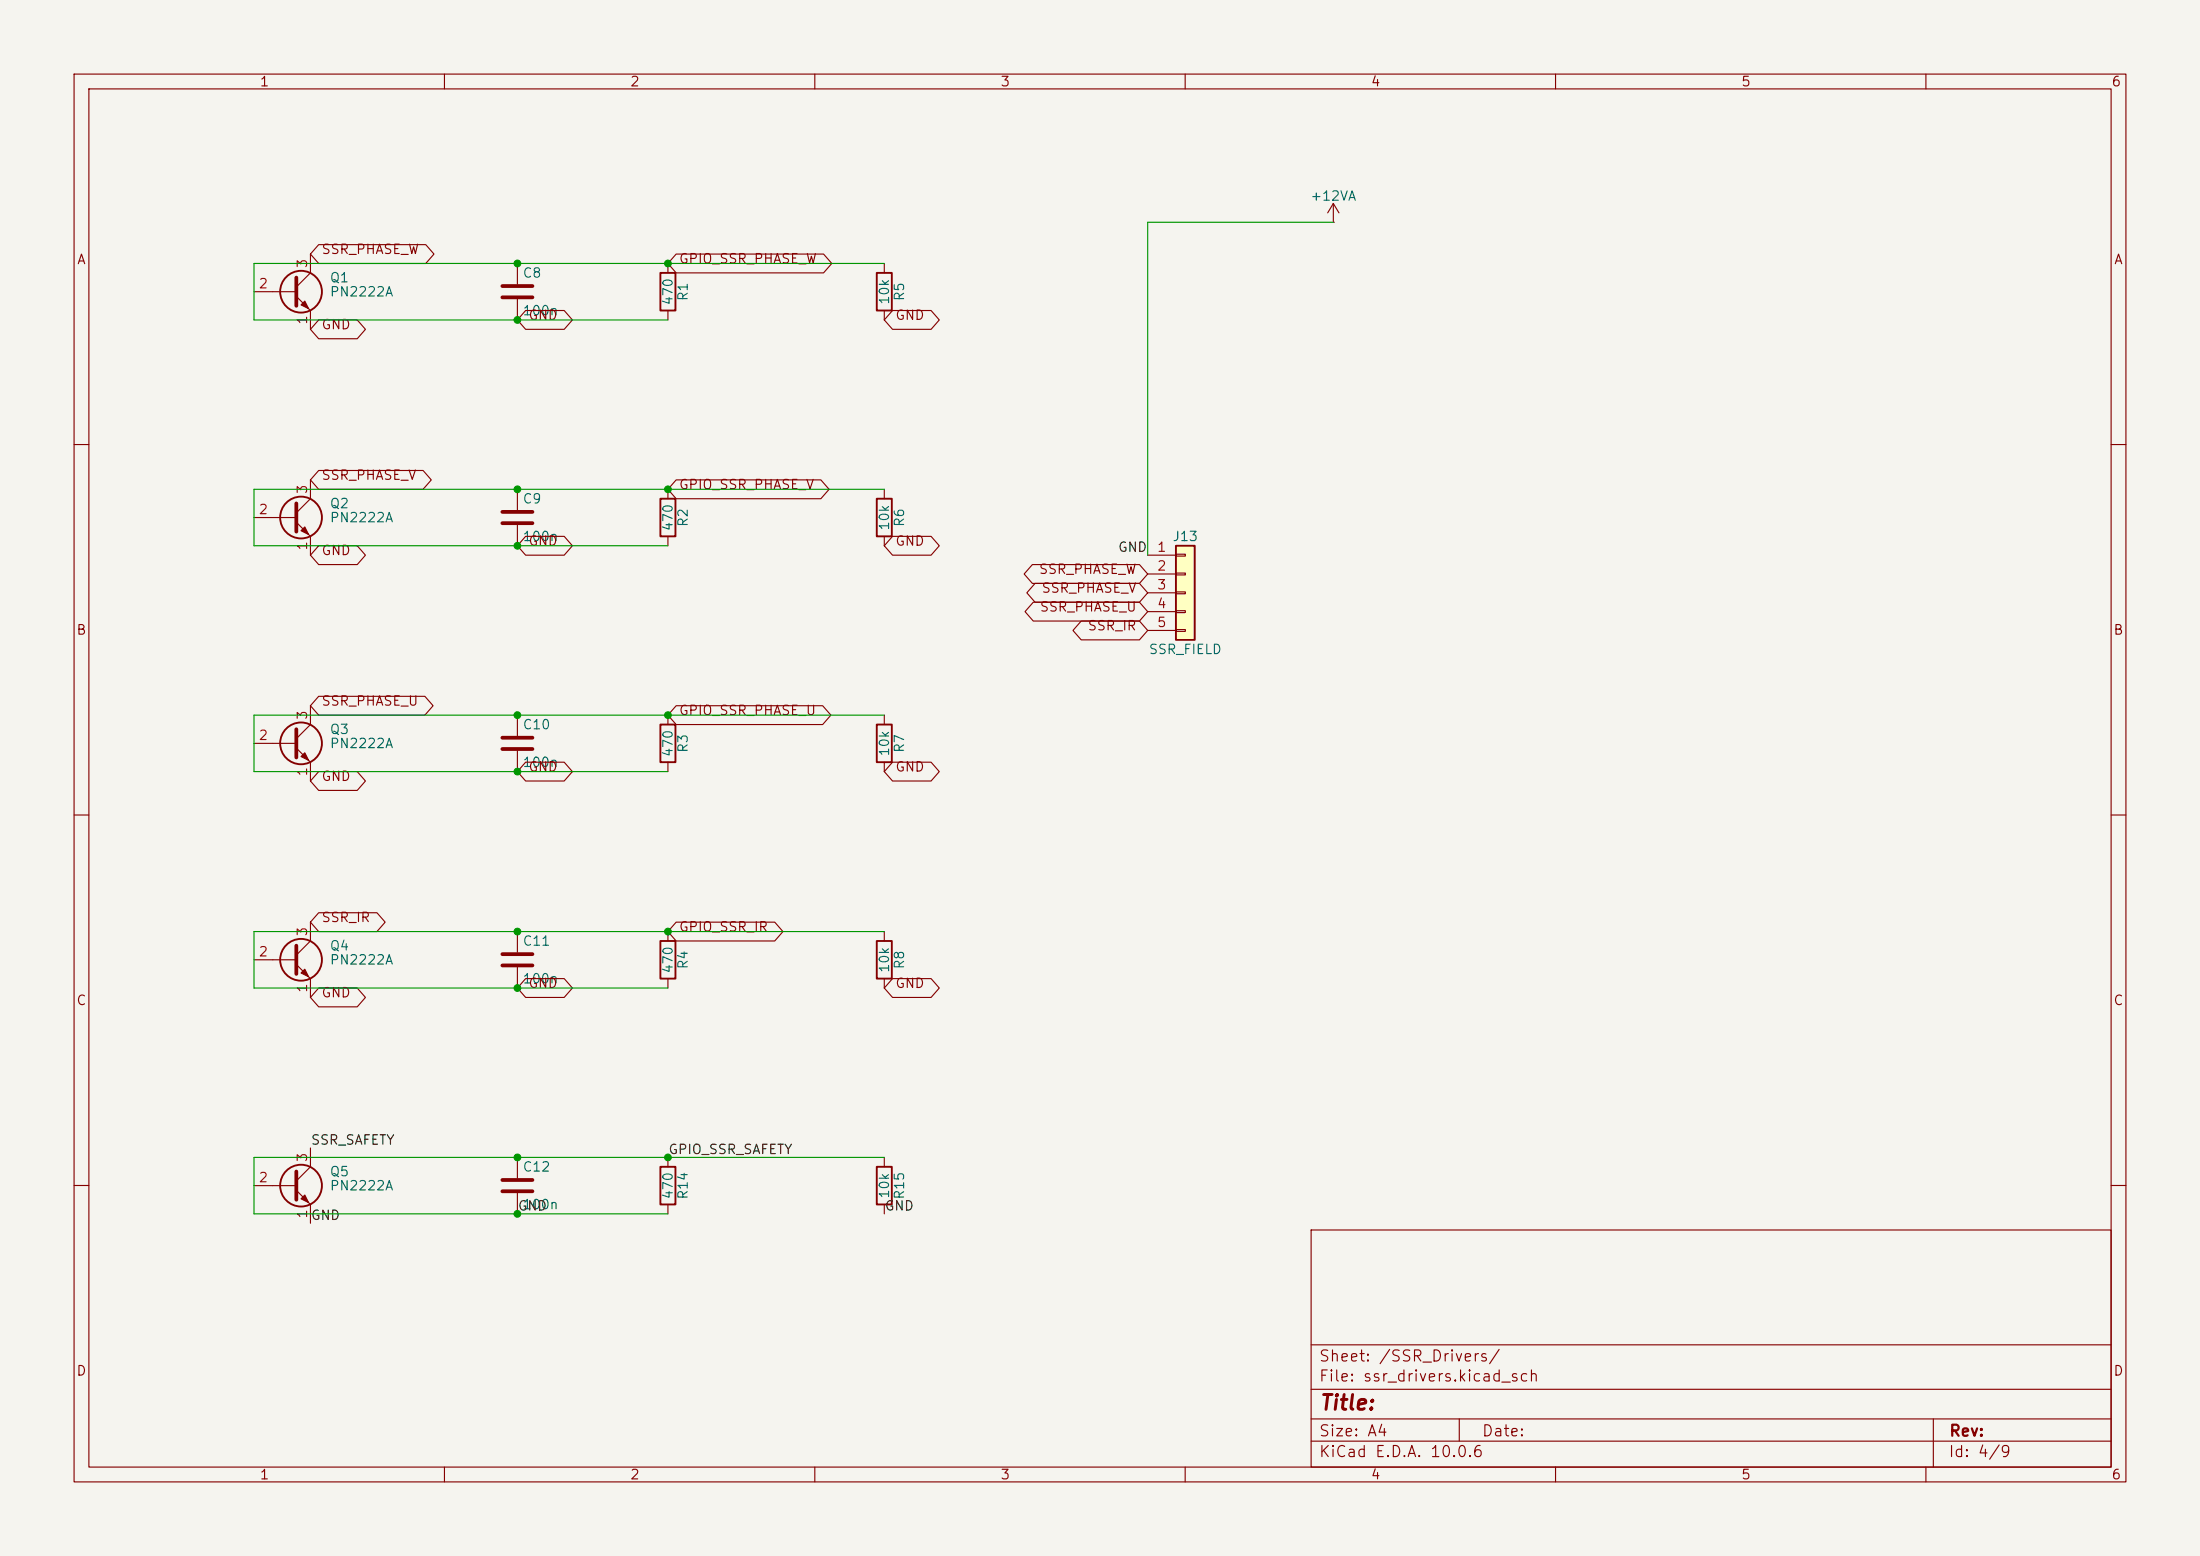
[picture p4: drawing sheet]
<svg xmlns="http://www.w3.org/2000/svg" width="297mm" height="210mm" viewBox="0 0 297 210" stroke-linecap="round" stroke-linejoin="round" font-family="sans-serif">
<path d="M0 0h297v210h-297z" fill="#f5f4ef" stroke="#f5f4ef" stroke-width=".14"/>
<g fill="none" stroke="#840000" stroke-width=".15">
<path d="M10 10h277v190h-277zM12 12h273v186h-273zM60 10v2M110 10v2M160 10v2M210 10v2M260 10v2M34.3 39.4h5.7M41.9 34.3v2.5l-1.9 1.9M69.8 35.6v2.8M90.2 35.6v1.2M180 30h.1"/>
<path d="M180 27.5l-.8 1.2M180 27.5l.8 1.2M180 27.5v2.5M40 40l1.9 1.9v2.6M69.8 40.4v2.8M90.2 41.9v1.3M10 60h2M34.3 69.9h5.7M40 70.5l1.9 1.9v2.5M41.9 64.8v2.5l-1.9 1.9M69.8 66v2.8M69.8 70.9v2.8"/>
<path d="M119.4 66v1.3M119.4 72.4v1.3M285 60h2M41.9 95.3v2.5l-1.9 1.9M69.8 96.5v2.8M90.2 96.5v1.3M119.4 96.5v1.3M10 110h2M34.3 100.3h5.7M40 101l1.9 1.9v2.5M69.8 101.3v2.8M90.2 102.9v1.2"/>
<path d="M119.4 102.9v1.2M285 110h2M34.3 129.5h5.7M40 130.2l1.9 1.9v2.5M41.9 124.5v2.5l-1.9 1.9M69.8 125.7v2.8M69.8 130.6v2.8M90.2 125.7v1.3M90.2 132.1v1.3M119.4 125.7v1.3M119.4 132.1v1.3M41.9 154.9v2.6l-1.9 1.9"/>
<path d="M69.8 156.2v2.8M90.2 156.2v1.3M119.4 156.2v1.3M10 160h2M34.3 160h5.7M40 160.7l1.9 1.9v2.5M69.8 161v2.8M90.2 162.6v1.2M119.4 162.6v1.2M177 166h108v32h-108zM285 160h2M60 198v2"/>
<path d="M110 198v2M160 198v2M177 194.5h108M177 191.5h108M177 187.5h108M177 181.5h108M197 191.5v3M210 198v2M260 198v2M261 191.5v6.5"/>
</g>
<g fill="none" stroke="#840000" stroke-width=".51">
<path d="M40 37.5v3.8M67.8 38.6h4.1M67.8 40.1h4.1M40 67.9v3.9M67.8 69.1h4.1M67.8 70.6h4.1M40 98.4v3.8M67.8 99.6h4.1M67.8 101.1h4.1M40 127.6v3.8M67.8 128.8h4.1M67.8 130.3h4.1"/>
<path d="M40 158.1v3.8M67.8 159.3h4.1M67.8 160.8h4.1"/>
</g>
<g fill="none" stroke="#840000" stroke-width=".25">
<path d="M89.2 36.8h2v5.1h-2zM118.4 67.3h2v5.1h-2zM89.2 97.8h2v5.1h-2zM118.4 97.8h2v5.1h-2zM89.2 127h2v5.1h-2zM118.4 127h2v5.1h-2zM89.2 157.5h2v5.1h-2zM118.4 157.5h2v5.1h-2z"/>
<circle cx="40.6" cy="39.4" r="2.82"/>
<circle cx="40.6" cy="69.8" r="2.82"/>
<circle cx="40.6" cy="100.3" r="2.82"/>
<circle cx="40.6" cy="129.5" r="2.82"/>
<circle cx="40.6" cy="160" r="2.82"/>
</g>
<g fill="#840000" stroke="#840000" stroke-width=".15">
<path d="M40.6 41.1l.5-.5 .6 1.1z"/>
<path d="M40.6 71.6l.5-.5 .6 1z"/>
<path d="M40.6 131.3l.5-.5 .6 1z"/>
<path d="M40.6 102.1l.5-.5 .6 1z"/>
<path d="M40.6 161.8l.5-.5 .6 1z"/>
</g>
<path d="M158.7 73.7h2.6v12.7h-2.6z" fill="#ffffc2"/>
<path d="M118.4 36.8h2v5.1h-2zM89.2 67.3h2v5.1h-2zM158.7 73.7h2.6v12.7h-2.6z" fill="none" stroke="#840000" stroke-width=".25"/>
<g fill="none" stroke="#840000" stroke-width=".15">
<path d="M43 33h14.5l1.1 1.3-1.1 1.3h-14.5l-1.1-1.3zM91.3 34.3h19.9l1.1 1.3-1.1 1.2h-19.9l-1.1-1.2zM119.4 35.6v1.2M43 43.2h5.2l1.1 1.3-1.1 1.2h-5.2l-1.1-1.2zM71 41.9h5.2l1.1 1.3-1.1 1.3h-5.2l-1.2-1.3zM119.4 41.9v1.3M120.5 41.9h5.2l1.1 1.3-1.1 1.3h-5.2l-1.1-1.3zM43 63.5h14.1l1.1 1.3-1.1 1.2h-14.1l-1.1-1.2zM43 73.7h5.2l1.1 1.2-1.1 1.3h-5.2l-1.1-1.3zM71 72.4h5.2l1.1 1.3-1.1 1.2h-5.2l-1.2-1.2zM90.2 66v1.3M90.2 72.4v1.3"/>
<path d="M91.3 64.8h19.5l1.1 1.2-1.1 1.3h-19.5l-1.1-1.3zM120.5 72.4h5.2l1.1 1.3-1.1 1.2h-5.2l-1.1-1.2zM139.4 76.2h14.4l1.1 1.3-1.1 1.2h-14.4l-1.1-1.2zM139.7 78.7h14.1l1.1 1.3-1.1 1.3h-14.1l-1.1-1.3zM154.9 74.9h3.8M154.9 77.5h3.8M158.7 74.8h1.3v.3h-1.3zM158.7 77.3h1.3v.3h-1.3zM158.7 79.9h1.3v.2h-1.3zM43 94h14.4l1.1 1.3-1.1 1.2h-14.4l-1.1-1.2zM91.3 95.2h19.8l1.1 1.3-1.1 1.3h-19.8l-1.1-1.3zM139.5 81.3h14.3l1.1 1.3-1.1 1.2h-14.3l-1.1-1.2z"/>
<path d="M146 83.8h7.8l1.1 1.3-1.1 1.3h-7.8l-1.1-1.3zM154.9 80h3.8M154.9 82.6h3.8M154.9 85.1h3.8M158.7 82.4h1.3v.3h-1.3zM158.7 85h1.3v.2h-1.3zM43 104.1h5.2l1.1 1.3-1.1 1.3h-5.2l-1.1-1.3zM71 102.9h5.2l1.1 1.2-1.1 1.3h-5.2l-1.2-1.3zM120.5 102.9h5.2l1.1 1.2-1.1 1.3h-5.2l-1.1-1.3zM43 123.2h7.9l1.1 1.3-1.1 1.2h-7.9l-1.1-1.2zM43 133.3h5.2l1.1 1.3-1.1 1.3h-5.2l-1.1-1.3zM71 132.1h5.2l1.1 1.3-1.1 1.2h-5.2l-1.2-1.2z"/>
<path d="M91.3 124.5h13.3l1.1 1.2-1.1 1.3h-13.3l-1.1-1.3zM120.5 132.1h5.2l1.1 1.3-1.1 1.2h-5.2l-1.1-1.2z"/>
</g>
<path d="M119.4 35.6h-85.1v7.6h55.9M180 30h-25.1v44.9M119.4 66h-85.1v7.7h55.9M119.4 96.5h-85.1v7.6h55.9M119.4 125.7h-85.1v7.7h55.9M119.4 156.2h-85.1v7.6h55.9" fill="none" stroke="#009600" stroke-width=".15"/>
<g fill="#009600" stroke="#009600" stroke-width=".14">
<circle cx="90.2" cy="66" r=".46"/>
<circle cx="69.8" cy="66" r=".46"/>
<circle cx="90.2" cy="35.6" r=".46"/>
<circle cx="69.8" cy="35.6" r=".46"/>
<circle cx="69.8" cy="73.7" r=".46"/>
<circle cx="69.8" cy="43.2" r=".46"/>
<circle cx="90.2" cy="125.7" r=".46"/>
<circle cx="69.8" cy="125.7" r=".46"/>
<circle cx="69.8" cy="163.8" r=".46"/>
<circle cx="90.2" cy="156.2" r=".46"/>
<circle cx="69.8" cy="156.2" r=".46"/>
<circle cx="69.8" cy="133.4" r=".46"/>
<circle cx="69.8" cy="104.1" r=".46"/>
<circle cx="90.2" cy="96.5" r=".46"/>
<circle cx="69.8" cy="96.5" r=".46"/>
</g>
<text font-size="2" fill="#840000" x="178" y="190.8">Title:</text>
<g font-size="1.5" fill="#840000">
<text x="178" y="184.1">Sheet: /SSR_Drivers/</text>
<text x="178" y="186.8">File: ssr_drivers.kicad_sch</text>
<text x="178" y="197">KiCad E.D.A. 10.0.6</text>
<text x="178" y="194.2">Size: A4</text>
<text x="200" y="194.2">Date:</text>
<text x="263" y="197">Id: 4/9</text>
<text x="263" y="194.2">Rev:</text>
</g>
<g font-size="1.3" fill="#840000">
<text x="35" y="12">1</text>
<text x="85" y="12">2</text>
<text x="135" y="12">3</text>
<text x="185" y="12">4</text>
<text x="235" y="12">5</text>
<text x="285" y="12">6</text>
<text x="10.3" y="36">A</text>
<text x="43.3" y="34.6">SSR_PHASE_W</text>
<text x="91.6" y="35.9">GPIO_SSR_PHASE_W</text>
<text x="285.3" y="36">A</text>
<text x="43.3" y="44.8">GND</text>
<text x="71.3" y="43.5">GND</text>
<text x="120.8" y="43.5">GND</text>
<text x="43.3" y="65.1">SSR_PHASE_V</text>
<text x="91.6" y="66.4">GPIO_SSR_PHASE_V</text>
<text x="43.3" y="75.2">GND</text>
<text x="71.3" y="74">GND</text>
<text x="120.8" y="74">GND</text>
<text x="140.2" y="77.8">SSR_PHASE_W</text>
<text x="140.3" y="82.9">SSR_PHASE_U</text>
<text x="140.5" y="80.3">SSR_PHASE_V</text>
<text x="10.2" y="86">B</text>
<text x="146.8" y="85.4">SSR_IR</text>
<text x="285.2" y="86">B</text>
<text x="43.3" y="95.6">SSR_PHASE_U</text>
<text x="91.6" y="96.8">GPIO_SSR_PHASE_U</text>
<text x="43.3" y="105.7">GND</text>
<text x="71.3" y="104.5">GND</text>
<text x="120.8" y="104.5">GND</text>
<text x="43.3" y="124.8">SSR_IR</text>
<text x="91.6" y="126">GPIO_SSR_IR</text>
<text x="10.2" y="136">C</text>
<text x="43.3" y="134.9">GND</text>
<text x="71.3" y="133.7">GND</text>
<text x="120.8" y="133.7">GND</text>
<text x="285.2" y="136">C</text>
<text x="10.2" y="186">D</text>
<text x="285.2" y="186">D</text>
<text x="35" y="200">1</text>
<text x="85" y="200">2</text>
<text x="135" y="200">3</text>
<text x="185" y="200">4</text>
<text x="235" y="200">5</text>
<text x="285" y="200">6</text>
</g>
<g font-size="1.3" fill="#006464">
<text x="176.8" y="27.4">+12VA</text>
<text x="44.4" y="38.4">Q1</text>
<text x="44.4" y="40.3">PN2222A</text>
<text x="70.5" y="37.8">C8</text>
<text x="91.1" y="41.3" transform="rotate(-90 91.1 41.3)">470</text>
<text x="93.2" y="40.7" transform="rotate(-90 93.2 40.7)">R1</text>
<text x="120.3" y="41.2" transform="rotate(-90 120.3 41.2)">10k</text>
<text x="122.4" y="40.7" transform="rotate(-90 122.4 40.7)">R5</text>
<text x="70.5" y="42.9">100n</text>
<text x="44.4" y="68.9">Q2</text>
<text x="44.4" y="70.8">PN2222A</text>
<text x="70.5" y="68.3">C9</text>
<text x="91.1" y="71.8" transform="rotate(-90 91.1 71.8)">470</text>
<text x="93.2" y="71.2" transform="rotate(-90 93.2 71.2)">R2</text>
<text x="120.3" y="71.7" transform="rotate(-90 120.3 71.7)">10k</text>
<text x="122.4" y="71.2" transform="rotate(-90 122.4 71.2)">R6</text>
<text x="70.5" y="73.4">100n</text>
<text x="158.2" y="73.4">J13</text>
<text x="155" y="88.6">SSR_FIELD</text>
<text x="44.4" y="99.4">Q3</text>
<text x="44.4" y="101.3">PN2222A</text>
<text x="70.5" y="98.8">C10</text>
<text x="93.2" y="101.7" transform="rotate(-90 93.2 101.7)">R3</text>
<text x="122.4" y="101.7" transform="rotate(-90 122.4 101.7)">R7</text>
<text x="70.5" y="103.8">100n</text>
<text x="91.1" y="102.3" transform="rotate(-90 91.1 102.3)">470</text>
<text x="120.3" y="102.2" transform="rotate(-90 120.3 102.2)">10k</text>
<text x="44.4" y="128.6">Q4</text>
<text x="44.4" y="130.5">PN2222A</text>
<text x="70.5" y="128">C11</text>
<text x="91.1" y="131.5" transform="rotate(-90 91.1 131.5)">470</text>
<text x="93.2" y="130.9" transform="rotate(-90 93.2 130.9)">R4</text>
<text x="120.3" y="131.4" transform="rotate(-90 120.3 131.4)">10k</text>
<text x="122.4" y="130.9" transform="rotate(-90 122.4 130.9)">R8</text>
<text x="70.5" y="133">100n</text>
<text x="44.4" y="159.1">Q5</text>
<text x="44.4" y="161">PN2222A</text>
<text x="70.5" y="158.4">C12</text>
<text x="91.1" y="162" transform="rotate(-90 91.1 162)">470</text>
<text x="93.2" y="162" transform="rotate(-90 93.2 162)">R14</text>
<text x="120.3" y="161.9" transform="rotate(-90 120.3 161.9)">10k</text>
<text x="122.4" y="162" transform="rotate(-90 122.4 162)">R15</text>
<text x="70.5" y="163.5">100n</text>
</g>
<g font-size="1.3" fill="#a90000">
<text x="34.8" y="39.2">2</text>
<text x="41.8" y="36.3" transform="rotate(-90 41.8 36.3)">3</text>
<text x="41.8" y="43.9" transform="rotate(-90 41.8 43.9)">1</text>
<text x="34.8" y="69.7">2</text>
<text x="41.8" y="66.8" transform="rotate(-90 41.8 66.8)">3</text>
<text x="41.8" y="74.4" transform="rotate(-90 41.8 74.4)">1</text>
<text x="156.1" y="74.8">1</text>
<text x="156.1" y="77.3">2</text>
<text x="156.1" y="79.9">3</text>
<text x="156.1" y="82.4">4</text>
<text x="156.1" y="85">5</text>
<text x="34.8" y="100.2">2</text>
<text x="41.8" y="97.3" transform="rotate(-90 41.8 97.3)">3</text>
<text x="41.8" y="104.9" transform="rotate(-90 41.8 104.9)">1</text>
<text x="34.8" y="129.4">2</text>
<text x="41.8" y="126.5" transform="rotate(-90 41.8 126.5)">3</text>
<text x="41.8" y="134.1" transform="rotate(-90 41.8 134.1)">1</text>
<text x="34.8" y="159.9">2</text>
<text x="41.8" y="156.9" transform="rotate(-90 41.8 156.9)">3</text>
<text x="41.8" y="164.6" transform="rotate(-90 41.8 164.6)">1</text>
</g>
<g font-size="1.3" fill="#0f0f0f">
<text x="150.8" y="74.8">GND</text>
<text x="41.9" y="154.8">SSR_SAFETY</text>
<text x="90.1" y="156.1">GPIO_SSR_SAFETY</text>
<text x="41.9" y="165">GND</text>
<text x="69.8" y="163.7">GND</text>
<text x="119.4" y="163.7">GND</text>
</g>
</svg>
